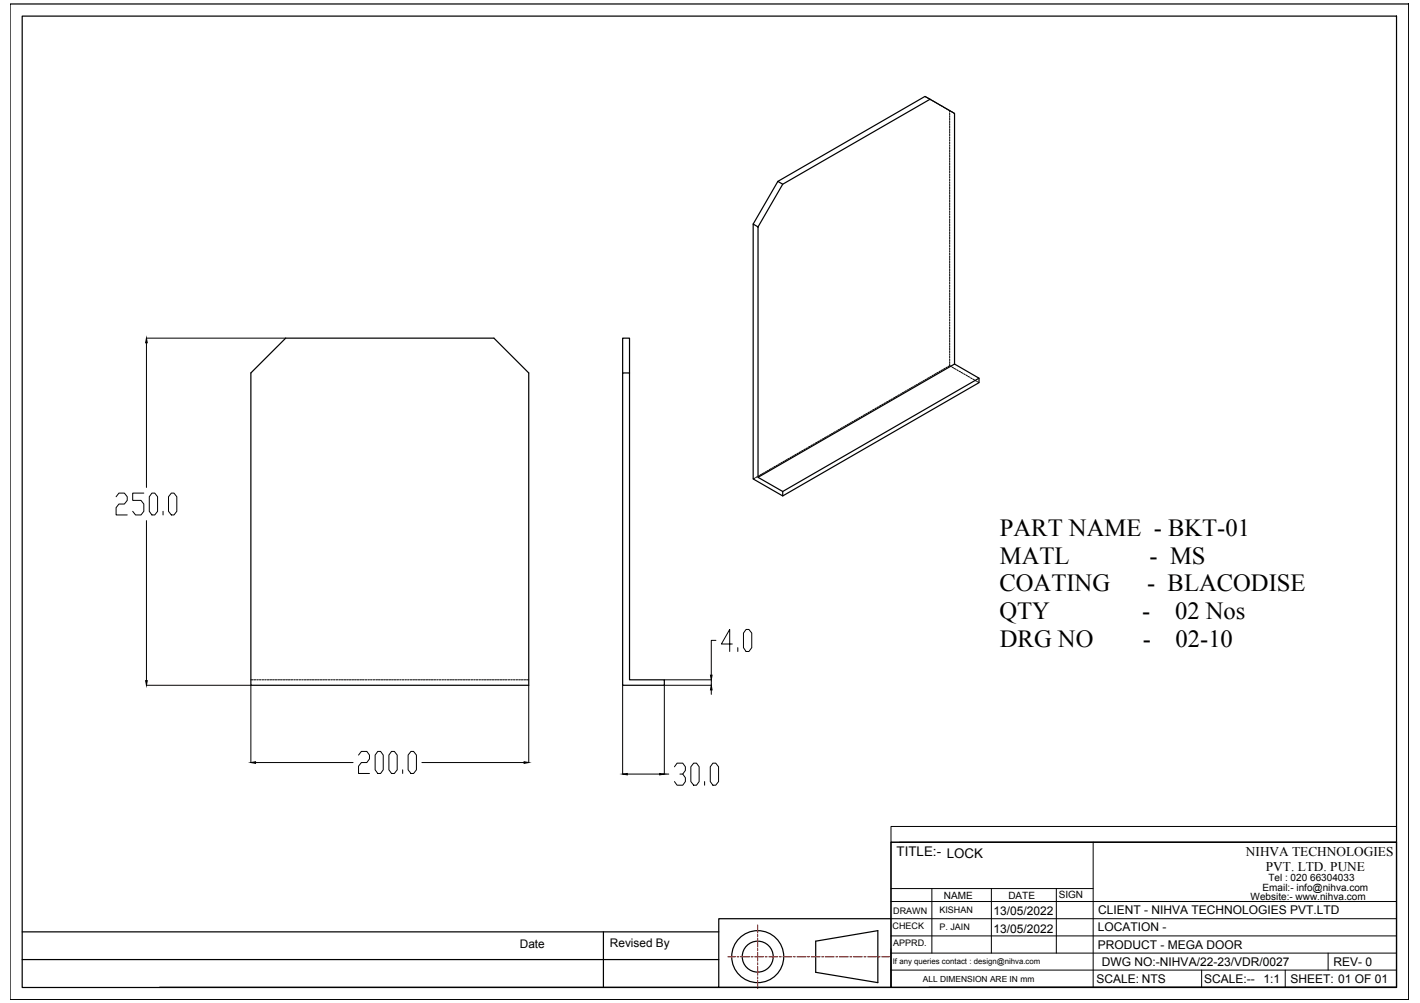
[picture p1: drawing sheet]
<svg xmlns="http://www.w3.org/2000/svg" width="297mm" height="210mm" viewBox="0 0 297 210" stroke-linecap="round" stroke-linejoin="round" font-family="sans-serif">
<!-- layer: 0 -->
<g fill="none" stroke="#000" stroke-width=".25">
<path d="M2.1 .8h292.6v208.4h-292.6zM4.6 3.4h287.5v203.3h-287.5zM163.7 38.6l-1-.6-5.1 8.9M194.5 20.8l-1-.6-30.8 17.8M157.6 46.9l1 .6v52.4l5.1 3v.9l-6.1-3.6zM158.6 47.5l5.1-8.9 30.8-17.8 5.2 2.9v52.5M59.8 70.8h43.5l7.3 7.2v65.4h-58.1v-65.4zM130.2 78h1.5v64.3h7.3v1.1h-8.8zM130.2 78v-7.2h1.5v7.2M199.7 76.2l5.1 2.9-41.1 23.8M199.7 76.2l-41.1 23.7M204.8 79.1v1l-41.1 23.7"/>
<path d="M186.4 176.3h105.7v30.3h-105.7zM4.6 195h145.8M126.2 195v11.7M170.6 197l13-2.2v10.8l-13-2.1zM186.4 192.3h-36v14.3h-117M4.6 200.8h145.8M150.4 206.6h36M194.3 206.6h97.8"/>
<circle cx="158.5" cy="200.2" r="5.4"/>
<circle cx="158.5" cy="200.2" r="3.2"/>
</g>
<g fill="none" stroke="#000" stroke-width=".21">
<path d="M193.5 20.2l.3 .2M194 20.5l.3 .1M194.5 20.7l.3 .2M195 21l.3 .2M195.4 21.3l.4 .2M195.9 21.6l.3 .1M196.4 21.9l.3 .1M196.9 22.1l.3 .2M197.3 22.4l.4 .2M197.9 22.7l.2 .2M198.3 23l.5 .3M198.7 23.1v.3"/>
<path d="M198.7 23.7v.3M198.7 24.2v.4M198.7 24.8v.3M198.7 25.3v.4M198.7 25.9v.3M198.7 26.4v.4M198.7 27v.3M198.7 27.5v.4M198.7 28.1v.3M198.7 28.6v.4M198.7 29.2v.3M198.7 29.7v.4"/>
<path d="M198.7 30.3v.3M198.7 30.8v.4M198.7 31.4v.4M198.7 31.9v.4M198.7 32.5v.4M198.7 33v.4M198.7 33.6v.4M198.7 34.1v.4M198.7 34.7v.4M198.7 35.2v.4M198.7 35.8v.4M198.7 36.4v.3"/>
<path d="M198.7 36.9v.4M198.7 37.5v.3M198.7 38v.4M198.7 38.6v.4M198.7 39.1v.4M198.7 39.7v.4M199 23.4l.3 .1M199.5 23.7h.2M198.7 40.2v.4M198.7 40.8v.4M198.7 41.3v.4M198.7 41.9v.4"/>
<path d="M198.7 42.4v.4M198.7 43v.4M198.7 43.5v.4M198.7 44.1v.4M198.7 44.7v.3M198.7 45.2v.4M198.7 45.8v.4M198.7 46.3v.4M198.7 46.9v.4M198.7 47.4v.4M198.7 48v.4M198.7 48.5v.4"/>
<path d="M198.7 49.1v.4M198.7 49.6v.4M198.7 50.2v.4M198.7 50.7v.4M198.7 51.3v.4M198.7 51.9v.3M198.7 52.4v.4M198.7 53v.3M198.7 53.5v.4M198.7 54.1v.4M198.7 54.6v.4M198.7 55.2v.4"/>
<path d="M198.7 55.7v.4M198.7 56.3v.4M198.7 56.8v.4M198.7 57.4v.4M198.7 57.9v.4M198.7 58.5v.4M198.7 59.1v.3M198.7 59.6v.4M30.6 70.8h29.1M30.6 71.7v30.3M192.9 79.9l-.3 .1M193.4 79.6l-.4 .2"/>
<path d="M193.8 79.3l-.3 .2M194.3 79l-.3 .2M194.8 78.8l-.3 .1M195.3 78.5l-.3 .1M195.8 78.2l-.4 .2M196.2 77.9l-.3 .2M196.7 77.6l-.3 .2M197.2 77.4l-.3 .1M197.7 77.1l-.4 .2M198.1 76.8l-.2 .2M198.7 76.2v.3l.3 .2M198.7 60.2v.3"/>
<path d="M198.7 60.7v.4M198.7 61.3v.4M198.7 61.8v.4M198.7 62.4v.4M198.7 62.9v.4M198.7 63.5v.4M198.7 64v.4M198.7 64.6v.4M198.7 65.1v.4M198.7 65.7v.4M198.7 66.3v.3M198.7 66.8v.4"/>
<path d="M198.7 67.4v.3M198.7 67.9v.4M198.7 68.5v.4M198.7 69v.4M198.7 69.6v.4M198.7 70.1v.4M198.7 70.7v.4M198.7 71.2v.4M198.7 71.8v.4M198.7 72.3v.4M198.7 72.9v.4M198.7 73.4v.4"/>
<path d="M198.7 74v.4M198.7 74.6v.3M198.7 75.1v.4M198.7 75.7v.4M198.7 76.5l-.4 .2M199.2 76.8l.3 .2M199.6 77.1l.4 .2M200.1 77.4l.3 .2M200.6 77.7l.3 .1M201.1 77.9l.3 .2M201.6 78.2l.3 .2M202 78.5l.4 .2"/>
<path d="M202.5 78.8l.3 .1M203 79.1l.3 .1M203.5 79.3l.3 .2M203.9 79.6l.4 .2M204.5 79.9l.3 .2M158.4 99.8l-.3 .2M158.9 99.5l-.4 .2M159.3 99.2l-.3 .2M159.8 99l-.3 .1M160.3 98.7l-.3 .2M160.8 98.4l-.4 .2M161.2 98.1l-.3 .2"/>
<path d="M161.7 97.9l-.3 .1M162.2 97.6l-.3 .1M162.7 97.3l-.3 .2M163.2 97l-.4 .2M163.6 96.7l-.3 .2M164.1 96.5l-.3 .1M164.6 96.2l-.3 .2M165.1 95.9l-.4 .2M165.6 95.6l-.3 .2M166.1 95.4l-.4 .1M166.5 95.1l-.3 .2M167 94.8l-.3 .2"/>
<path d="M167.5 94.5l-.3 .2M168 94.3l-.4 .1M168.4 94l-.3 .1M168.9 93.7l-.3 .2M169.4 93.4l-.3 .2M169.9 93.1l-.3 .2M170.3 92.9l-.3 .1M170.8 92.6l-.3 .2M171.3 92.3l-.3 .2M171.8 92l-.3 .2M172.3 91.8l-.4 .1M172.7 91.5l-.3 .2"/>
<path d="M173.2 91.2l-.3 .2M173.7 90.9l-.3 .2M174.2 90.7l-.4 .1M174.7 90.4l-.3 .1M175.2 90.1l-.4 .2M175.6 89.8l-.3 .2M176.1 89.5l-.3 .2M176.6 89.3l-.3 .1M177.1 89l-.4 .2M177.5 88.7l-.3 .2M178 88.4l-.3 .2M178.5 88.2l-.3 .1"/>
<path d="M179 87.9l-.3 .2M179.5 87.6l-.4 .2M179.9 87.3l-.3 .2M180.4 87.1l-.3 .1M180.9 86.8l-.3 .1M181.4 86.5l-.4 .2M181.8 86.2l-.2 .2M182.3 86l-.3 .1M182.8 85.7l-.3 .1M183.3 85.4l-.3 .2M183.8 85.1l-.3 .2M184.3 84.8l-.4 .2"/>
<path d="M184.7 84.6l-.3 .1M185.2 84.3l-.3 .2M185.7 84l-.3 .2M186.2 83.7l-.3 .2M186.6 83.5l-.3 .1M187.1 83.2l-.3 .2M187.6 82.9l-.3 .2M188.1 82.6l-.3 .2M188.6 82.4l-.4 .1M189 82.1l-.3 .1M189.5 81.8l-.3 .2M190 81.5l-.3 .2"/>
<path d="M190.5 81.2l-.4 .2M191 81l-.3 .1M191.5 80.7l-.4 .2M191.9 80.4l-.3 .2M192.4 80.1l-.3 .2M24.3 104l.6-.8h1.1l.6 .8v.7l-.6 .8h-1.1l-.6 .7v1.6h2.3M30.1 103.2h-2.3v1.5h1.7l.6 .8v1.5l-.6 .8h-1.2l-.5-.8M30.6 109v33.4M31.8 103.2h.6l.6 .8v3l-.6 .8h-.6l-.6-.8v-3zM34.1 107v.8M35.8 103.2h.6l.6 .8v3l-.6 .8h-.6l-.6-.8v-3zM157.9 100.1l-.3 .1"/>
<path d="M149.8 134h-1v7.3M153.2 134.8h-2.3l1.7-3.1v4.6M154.3 135.5v.8M156.1 131.7h.6l.6 .8v3l-.6 .8h-.6l-.6-.8v-3zM30.6 143.4h21.9M52.5 142.3h.4M52.5 143.5v16.1M53.1 142.3h.4M53.5 159.6h20.4M53.7 142.3h.3M54.3 142.3h.3M54.8 142.3h.3"/>
<path d="M55.4 142.3h.3M55.9 142.3h.4M56.5 142.3h.3M57 142.3h.4M57.6 142.3h.3M58.1 142.3h.4M58.7 142.3h.3M59.2 142.3h.4M59.8 142.3h.3M60.3 142.3h.4M60.9 142.3h.3M61.5 142.3h.3"/>
<path d="M62 142.3h.3M62.6 142.3h.3M63.1 142.3h.3M63.7 142.3h.3M64.2 142.3h.4M64.8 142.3h.3M65.3 142.3h.4M65.9 142.3h.3M66.4 142.3h.4M67 142.3h.3M67.5 142.3h.4M68.1 142.3h.3"/>
<path d="M68.7 142.3h.3M69.2 142.3h.3M69.8 142.3h.3M70.3 142.3h.3M70.9 142.3h.3M71.4 142.3h.4M72 142.3h.3M72.5 142.3h.4M73.1 142.3h.3M73.6 142.3h.4M74.2 142.3h.3M74.7 142.3h.4"/>
<path d="M75 158l.6-.7h1.1l.6 .7v.8l-.6 .8h-1.1l-.6 .7v1.6h2.3M75.3 142.3h.3M75.8 142.3h.4M76.4 142.3h.3M76.9 142.3h.4M77.5 142.3h.3M78 142.3h.4M78.6 142.3h.4M79 157.3h.6l.6 .7v3.1l-.6 .8h-.6l-.5-.8v-3.1zM79.1 142.3h.4M79.7 142.3h.4M80.2 142.3h.4"/>
<path d="M80.8 142.3h.4M81.4 142.3h.3M81.9 157.3h.6l.6 .7v3.1l-.6 .8h-.6l-.5-.8v-3.1zM81.9 142.3h.4M82.5 142.3h.3M83 142.3h.4M83.6 142.3h.3M84.1 142.3h.4M84.7 142.3h.3M85.2 142.3h.4M85.8 142.3h.4M86 157.3h.5l.6 .7v3.1l-.6 .8h-.5l-.6-.8v-3.1z"/>
<path d="M86.3 142.3h.4M86.9 142.3h.4M87.4 142.3h.4M88 142.3h.4M88.3 159.6h21.3M88.5 142.3h.4M89.1 142.3h.4M89.6 142.3h.4M90.2 142.3h.4M90.7 142.3h.4M91.3 142.3h.4M91.9 142.3h.3"/>
<path d="M92.4 142.3h.4M93 142.3h.3M93.5 142.3h.4M94.1 142.3h.4M94.6 142.3h.4M95.2 142.3h.4M95.7 142.3h.4M96.3 142.3h.4M96.8 142.3h.4M97.4 142.3h.4M97.9 142.3h.4M98.5 142.3h.4"/>
<path d="M99.1 142.3h.3M99.6 142.3h.4M100.2 142.3h.3M100.7 142.3h.4M101.3 142.3h.4M101.8 142.3h.4M102.4 142.3h.4M102.9 142.3h.4M103.5 142.3h.4M104 142.3h.4M104.6 142.3h.4M105.1 142.3h.4"/>
<path d="M105.7 142.3h.4M106.3 142.3h.3M106.8 142.3h.4M107.4 142.3h.3M107.9 142.3h.4M108.5 142.3h.4M109 142.3h.4M109.6 142.3h.4M110.1 142.3h.5M110.6 143.5v16.1M130.2 143.5v18.5M139 142.3h9.8v1.1h-9.8"/>
<path d="M139 143.5v18.5h.9M145.1 159.7h.6l.5 .8v3.1l-.5 .7h-.6l-.6-.7v-3.1zM148.8 144.4v.9M149.1 159.7h.6l.6 .8v3.1l-.6 .7h-.6l-.5-.7v-3.1zM84.2 161.1v.8M131.2 162h6.8M141.1 160.5l.5-.8h1.2l.6 .8v.7l-.6 .8h-.6M142.8 162l.6 .8v.8l-.6 .7h-1.2l-.5-.7M147.4 163.6v.7M186.4 173h105.7v3.3h-105.7zM186.4 176.3v30.3M188.2 176.3h103.9"/>
<path d="M228.7 176.3v30.3M186.4 199.5h105.7M186.4 195.9h105.7M186.4 192.3h105.7M186.4 188.7h105.7M186.4 186h42.3M194.9 186v13.5M207.4 186v13.5M221 186v13.5M277.8 199.5v3.5M186.4 203h105.7M251.4 203v3.6"/>
<path d="M268.8 203v3.6"/>
</g>
<path d="M30.6 70.8l.2 .9h-.3zM30.5 142.4h.3l-.2 1zM52.5 159.6l1-.2v.4zM109.6 159.4l1 .2-1 .2zM148.8 143.4l.2 1h-.4zM148.6 141.3h.4l-.2 1zM130.2 162l1-.1v.3zM138 161.9l1 .1-1 .2z" fill="#000" stroke="#000" stroke-width=".21"/>
<g fill="none" stroke="#f00" stroke-width=".25">
<path d="M158.5 193.6v1.6M158.5 195.6v.3M158.5 196.3v1.9M158.5 198.5v.4M158.5 199.3v1.8M152.3 200.2h1.5M154.2 200.2h.3M154.9 200.2h1.9M157.1 200.2h.4M157.9 200.2h1.8M158.5 201.5v.4M158.5 202.3v1.8"/>
<path d="M158.5 204.5v.3M158.5 205.2v1.7M160.1 200.2h.4M160.9 200.2h1.8M163.1 200.2h.3M163.8 200.2h1.8M166 200.2h.4M166.7 200.2h1.9M168.9 200.2h.4M169.7 200.2h1.8M171.9 200.2h.4M172.6 200.2h1.9"/>
<path d="M174.9 200.2h.3M175.6 200.2h1.8M177.8 200.2h.4M178.5 200.2h1.9M180.7 200.2h.4M181.5 200.2h1.8M183.7 200.2h.4M184.4 200.2h1.6"/>
</g>
<g font-size="5.1">
<text x="209.2" y="112.1">PART NAME - BKT-01</text>
<text x="209.2" y="117.9">MATL</text>
<text x="240.5" y="117.9">- MS</text>
<text x="209.1" y="123.7">COATING</text>
<text x="240" y="123.7">- BLACODISE</text>
<text x="209.1" y="129.6">QTY</text>
<text x="239" y="129.6">-</text>
<text x="245.8" y="129.6">02 Nos</text>
<text x="209.2" y="135.4">DRG NO</text>
<text x="239" y="135.4">-</text>
<text x="245.9" y="135.4">02-10</text>
</g>
<g font-size="2.8">
<text x="187.6" y="179.2">TITLE:- LOCK</text>
<text x="260.6" y="179.1">NIHVA TECHNOLOGIES</text>
<text x="264.8" y="182.3">PVT. LTD. PUNE</text>
</g>
<g font-size="2.5">
<text x="207.8" y="191.6">13/05/2022</text>
<text x="229.7" y="191.3">CLIENT - NIHVA TECHNOLOGIES PVT.LTD</text>
<text x="207.8" y="195.2">13/05/2022</text>
<text x="229.6" y="194.9">LOCATION -</text>
<text x="108.7" y="198.5">Date</text>
<text x="127.6" y="198.2">Revised By</text>
<text x="229.6" y="198.5">PRODUCT - MEGA DOOR</text>
<text x="230.5" y="202.1">DWG NO:-NIHVA/22-23/VDR/0027</text>
<text x="279" y="202.1">REV- 0</text>
<text x="229.3" y="205.7">SCALE: NTS</text>
<text x="251.9" y="205.7">SCALE:--</text>
<text x="264.3" y="205.7">1:1</text>
<text x="269.9" y="205.7">SHEET: 01 OF 01</text>
</g>
<g font-size="2.1">
<text x="265.3" y="184.4">Tel : 020 66304033</text>
<text x="197.4" y="188.1">NAME</text>
<text x="210.9" y="188.2">DATE</text>
<text x="221.5" y="188">SIGN</text>
<text x="261.6" y="188.4">Website:- www.nihva.com</text>
<text x="264.1" y="186.5">Email:- info@nihva.com</text>
</g>
<g font-size="1.9">
<text x="186.8" y="191.2">DRAWN</text>
<text x="196.5" y="191.1">KISHAN</text>
<text x="186.7" y="194.4">CHECK</text>
<text x="186.8" y="198">APPRD.</text>
<text x="196.5" y="194.7">P. JAIN</text>
</g>
<text font-size="1.8" x="193" y="205.4">ALL DIMENSION ARE IN mm</text>
<text font-size="1.6" x="186.8" y="201.7">If any queries contact : design@nihva.com</text>
</svg>
